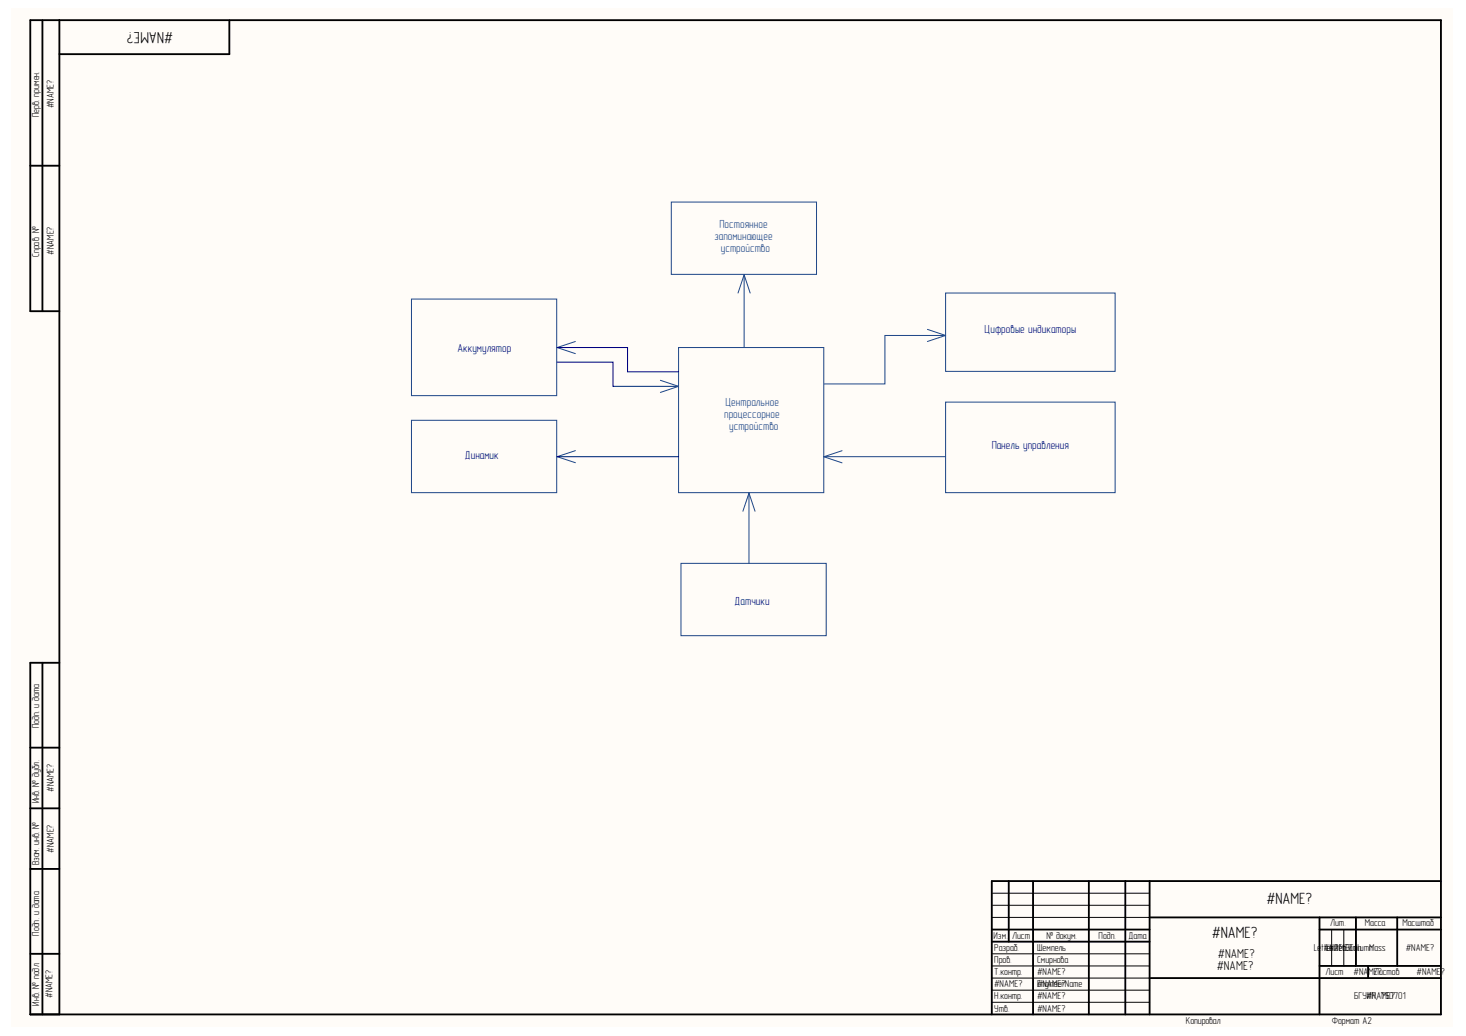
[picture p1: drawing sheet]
<svg xmlns="http://www.w3.org/2000/svg" width="297mm" height="210mm" viewBox="0 0 297 210" stroke-linecap="round" stroke-linejoin="round" font-family="sans-serif">
<path d="M2.2 1.6h292.1v206.3h-292.1z" fill="#fffcf8"/>
<g fill="none" stroke="#000" stroke-width=".37">
<path d="M8.6 4.1v59M12 4.1v201.4M46.5 4.1v6.9h-34.5M6.1 33.6h5.9M12 63.1h-5.9v-59h285.9v201.4h-285.9v-71.2h5.9M8.6 134.3v71.2M6.1 151.5h5.9M6.1 176.1h5.9M6.1 163.8h5.9M204.4 178.5v12.3M209.3 178.5v27M220.6 178.5v27"/>
<path d="M228 178.5v27M232.9 178.5v27M292 178.5h-91v27M6.1 193.3h5.9M201 188.3h31.9M201 190.8h31.9M232.9 185.9h59.1M232.9 198.2h59.1M267.4 188.3h24.6M267.4 185.9v19.6M267.4 195.7h24.6M274.7 185.9v9.8"/>
<path d="M277.2 195.7v2.5M283.1 185.9v9.8"/>
</g>
<path d="M201 198.2h31.9M201 195.7h31.9M201 193.3h31.9M201 185.9h31.9M201 183.4h31.9M201 181h31.9M269.8 188.3v7.4M272.3 188.3v7.4M201 203.1h31.9M201 200.6h31.9" fill="none" stroke="#000" stroke-width=".2"/>
<g fill="none" stroke="#1c4587" stroke-width=".2">
<path d="M136 40.9h29.4v14.7h-29.4zM150.8 55.7v14.7M150.8 55.7l-1.3 3.7M150.8 55.7l1.2 3.7M191.6 59.4h34.3v15.8h-34.3zM83.4 60.6h29.4v19.6h-29.4zM116.6 69.2l-3.7 1.2 3.7 1.3M133.8 77.1l3.7 1.2-3.7 1.2M137.5 70.4h29.4v29.4h-29.4zM187.9 66.7l3.7 1.3M191.6 68h-12.3v9.8h-12.3M191.6 68l-3.7 1.2"/>
<path d="M83.4 85.2h29.4v14.6h-29.4zM116.6 91.3l-3.7 1.2 3.7 1.3M151.8 99.9v14.2M151.8 99.9l-1.3 3.7M151.8 99.9l1.2 3.7M167 92.5h24.6M170.6 91.3l-3.7 1.2 3.7 1.3M191.6 81.5h34.3v18.3h-34.3zM138 114.1h29.4v14.7h-29.4z"/>
</g>
<path d="M112.9 70.4h14.3v4.9h10.3M112.9 73.4h11.3v4.9h13.3M112.9 92.5h24.6" fill="none" stroke="#000080" stroke-width=".2"/>
<g font-size="3.3">
<text x="35.1" y="6.5" transform="rotate(-180 35.1 6.5)">#NAME?</text>
<text x="256.6" y="183.2">#NAME?</text>
<text x="245.5" y="190.1">#NAME?</text>
</g>
<g font-size="2.6">
<text x="246.5" y="196.5">#NAME?</text>
<text x="246.8" y="194.1">#NAME?</text>
</g>
<g font-size="2.4" fill="#1c4587">
<text x="145.8" y="46.1">Постоянное</text>
<text x="144.8" y="48.6">запоминающее</text>
<text x="146.1" y="51.1">устройство</text>
<text x="147" y="82.2">Центральное</text>
<text x="146.7" y="84.7">процессорное</text>
<text x="147.7" y="87.2">устройство</text>
</g>
<g font-size="2.4" fill="#000080">
<text x="92.7" y="71.4">Аккумулятор</text>
<text x="199.5" y="67.4">Цифровые индикаторы</text>
<text x="94.2" y="93">Динамик</text>
<text x="200.9" y="91">Панель управления</text>
<text x="148.8" y="122.5">Датчики</text>
</g>
<g font-size="2">
<text x="7.9" y="23.7" transform="rotate(-90 7.9 23.7)">Перв. примен.</text>
<text x="10.9" y="21.9" transform="rotate(-90 10.9 21.9)">#NAME?</text>
<text x="7.9" y="52.1" transform="rotate(-90 7.9 52.1)">Справ. №</text>
<text x="10.9" y="51.6" transform="rotate(-90 10.9 51.6)">#NAME?</text>
<text x="7.9" y="147.6" transform="rotate(-90 7.9 147.6)">Подп. и дата</text>
<text x="10.9" y="160.4" transform="rotate(-90 10.9 160.4)">#NAME?</text>
<text x="7.9" y="162.8" transform="rotate(-90 7.9 162.8)">Инв. № дубл.</text>
<text x="10.9" y="172.8" transform="rotate(-90 10.9 172.8)">#NAME?</text>
<text x="7.9" y="175.3" transform="rotate(-90 7.9 175.3)">Взам. инв. №</text>
<text x="7.9" y="189.6" transform="rotate(-90 7.9 189.6)">Подп. и дата</text>
<text x="201.3" y="190.2">Изм.</text>
<text x="205.1" y="190.2">Лист</text>
<text x="212" y="190.2">№ докум.</text>
<text x="222.6" y="190.2">Подп.</text>
<text x="228.7" y="190.2">Дата</text>
<text x="269.5" y="187.7">Лит.</text>
<text x="276.5" y="187.7">Масса</text>
<text x="284.2" y="187.7">Масштаб</text>
<text x="201.4" y="195.1">Пров.</text>
<text x="201.4" y="197.5">Т.контр.</text>
<text x="201.4" y="192.6">Разраб.</text>
<text x="210.2" y="195.1">Смирнова</text>
<text x="210.2" y="197.5">#NAME?</text>
<text x="210.2" y="192.6">Шемпель</text>
<text x="266.2" y="192.6">Le</text>
<text x="267.7" y="192.6">tteN</text>
<text x="268.3" y="192.6">#Ler2Co</text>
<text x="268.6" y="197.5">Лист</text>
<text x="270.1" y="192.6">tter3?Co</text>
<text x="270.3" y="192.6">AMElumnlumnMass</text>
<text x="274.3" y="197.5">#NA</text>
<text x="277.3" y="197.5">MEЛ?истов</text>
<text x="284.8" y="192.6">#NAME?</text>
<text x="287" y="197.5">#NAME?</text>
<text x="7.9" y="203.8" transform="rotate(-90 7.9 203.8)">Инв. № подл.</text>
<text x="10.7" y="202.2" transform="rotate(-90 10.7 202.2)">#NAME?</text>
<text x="201.4" y="202.5">Н.контр.</text>
<text x="201.4" y="200.1">#NAME?</text>
<text x="210.2" y="202.5">#NAME?</text>
<text x="210.2" y="200.1">Enginee?</text>
<text x="210.2" y="200.1">#NAMErName</text>
<text x="274.3" y="202.5">БГУ#NA7ME?</text>
<text x="277" y="202.5">ИР,</text>
<text x="280.7" y="202.5">50701</text>
<text x="201.4" y="204.9">Утв.</text>
<text x="210.2" y="204.9">#NAME?</text>
<text x="240.3" y="207.4">Копировал</text>
<text x="269.9" y="207.4">Формат А2</text>
</g>
</svg>
